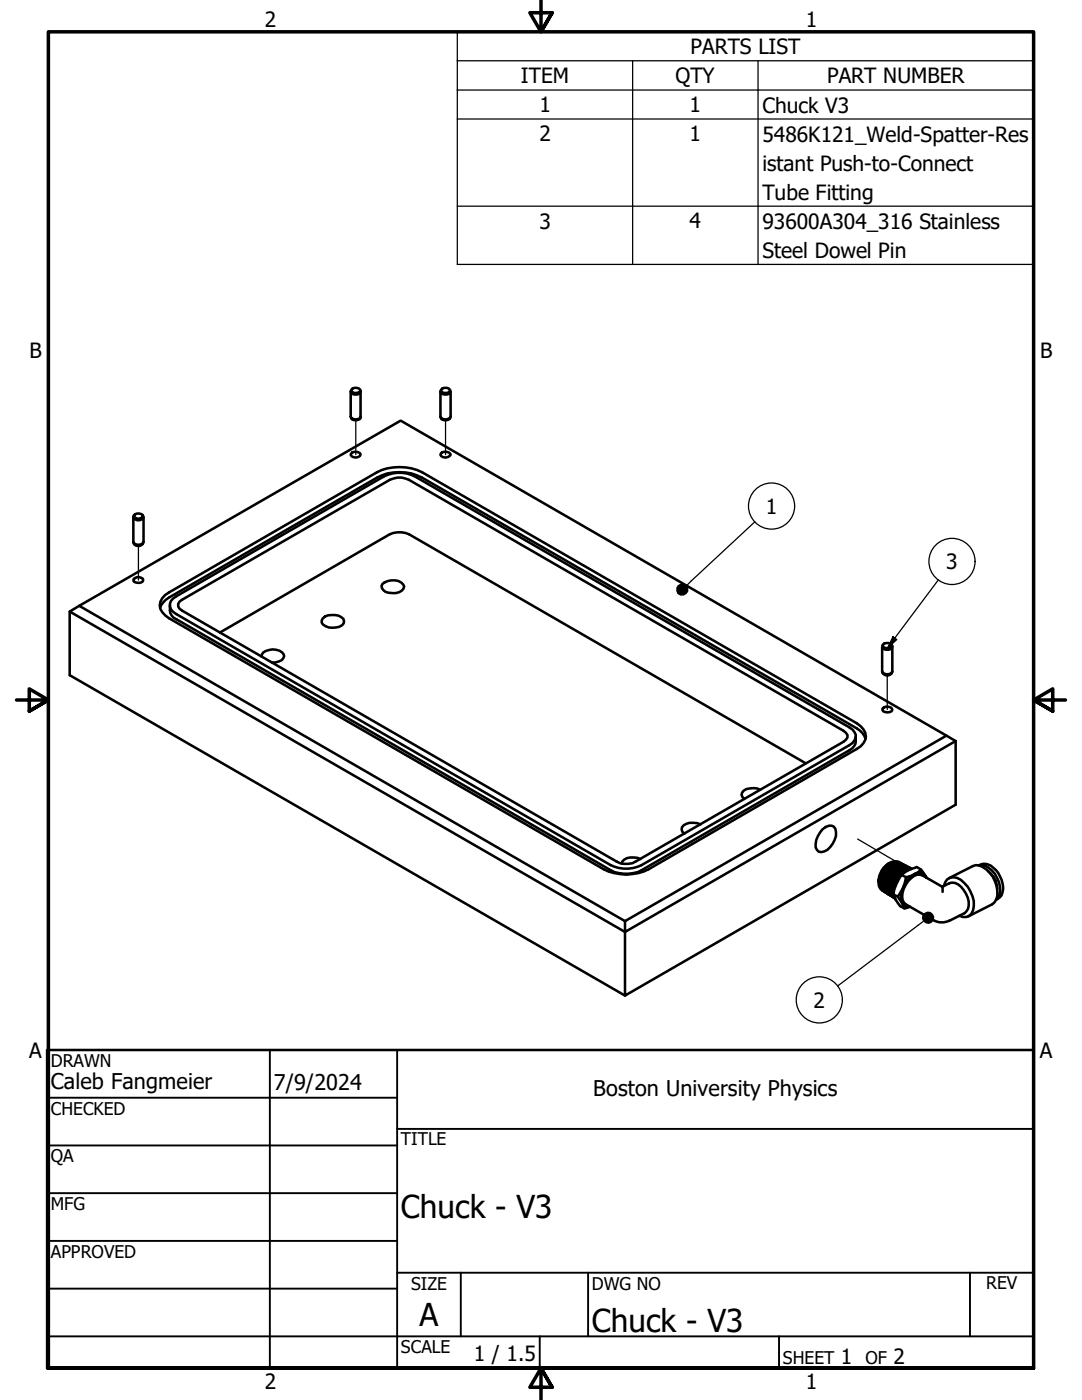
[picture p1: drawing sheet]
<svg xmlns="http://www.w3.org/2000/svg" width="216mm" height="279mm" viewBox="0 0 216 279" stroke-linecap="round" stroke-linejoin="round" font-family="sans-serif">
<!-- layer: Tweak Trail (ANSI) -->
<path d="M71 83.9v6.8M88.9 83.9v6.8M27.6 109v6.8M177 134.8v6.8M171.1 167.4l7.7 4.6" fill="none" stroke="#000" stroke-width=".25"/>
<!-- layer: Visible (ANSI) -->
<g fill="none" stroke="#000" stroke-width=".51">
<path d="M70 78.2v4.9a1.11 1.11 0 0 0 1.9 0v-4.9M70.1 77.9l-.1 .2a1.18 1.18 0 0 0 1.9 .3v-.5M70.1 77.8a1.17 1.17 0 0 1 1.8 0v.2a1.2 1.2 0 0 1-1.8 0zM87.9 78.2v4.9a1.16 1.16 0 0 0 2 0v-4.9M88 77.9l-.1 .2a1.18 1.18 0 0 0 2 .3l-.1-.5M88 77.8a1.17 1.17 0 0 1 1.8 0v.2a1.17 1.17 0 0 1-1.8 0zM70 83.2a1.04 1.04 0 0 0 1 .7 1.04 1.04 0 0 0 .9-.7M70 90.6a1.16 1.16 0 0 1 1.9 .1 1.16 1.16 0 0 1-1.9 .1zM87.9 83.2a1.04 1.04 0 0 0 1 .7 1.04 1.04 0 0 0 1-.7M87.9 90.6a1.24 1.24 0 0 1 2 .1 1.22 1.22 0 0 1-2 .1zM26.6 108.3a1.04 1.04 0 0 0 1 .7 1.04 1.04 0 0 0 1-.7M26.6 103.3v4.8a1.16 1.16 0 0 0 2 0v-4.8"/>
<path d="M26.7 115.6a1.29 1.29 0 0 1 1.8-.1l.1 .3a1.25 1.25 0 0 1-2 .1zM26.7 102.9l-.1 .2a1.15 1.15 0 0 0 2 .3l-.1-.5M26.7 102.8a1.33 1.33 0 0 1 1.8 0 .9 .9 0 0 1-.6 .7 .9 .9 0 0 1-.9-.2l-.3-.2zM33 118.7l42.2-24.5a10.4 10.4 0 0 1 9 0l86.7 50.1a3.1 3.1 0 0 1 1.8 3.3l-1 1.4-.8 .5-41.5 24a9.8 9.8 0 0 1-8.9 0l-86.8-50.1a3.1 3.1 0 0 1-1.7-3.3zM34.5 119.4l42.1-24.3a6.8 6.8 0 0 1 6.1 0l86.8 50.1a1.87 1.87 0 0 1 1.3 1.7 1.87 1.87 0 0 1-1.3 1.8l-41.5 24a7 7 0 0 1-6.1 0l-86.7-50.1a1.8 1.8 0 0 1-.7-3.2zM76.3 116.5a3.2 3.2 0 0 1 4.2 .1 1.05 1.05 0 0 1-.8 1.6 4.5 4.5 0 0 1-2.8-.1 1.08 1.08 0 0 1-.6-1.6zM13.9 122v12.7l110.8 64M15.8 120.9l64.1-37 108.9 62.9-64.1 37zM15.8 120.9l-1.9 1.1 110.8 64v12.7l66-38.1v-12.7M31.9 121.3a4 4 0 0 1 1.8-2l41.5-24a9.8 9.8 0 0 1 9 0l86.7 50.1a3.8 3.8 0 0 1 1.8 2M33.9 120.8a2.33 2.33 0 0 0 1.3 2.8l86.7 50.1a7 7 0 0 0 6.1 0l41.5-24a2.39 2.39 0 0 0 1.3-2.8M35.8 120.1l42-24.3a4.2 4.2 0 0 1 3.8 0l86.7 50.1a1.13 1.13 0 0 1 .8 1 1.13 1.13 0 0 1-.8 1.1l-41.5 24a4 4 0 0 1-3.7 0l-86.8-50.1a1.09 1.09 0 0 1-.5-1.8z"/>
<path d="M43.9 126.2l33.9-19.6a4.8 4.8 0 0 1 3.8 0l79.2 45.7M52.2 131.1a1.4 1.4 0 0 1 1.5-1.4 2.31 2.31 0 0 1 3 1.2 1.73 1.73 0 0 1-1.8 1.3h-.7M64.4 123.4a3.2 3.2 0 0 1 4.1 .1l.1 .5a1.44 1.44 0 0 1-1.5 1.2 2.67 2.67 0 0 1-2.9-.9v-.5zM176 129.1v4.9a1.17 1.17 0 0 0 2.1 0v-4.9M176.1 134.1a1.04 1.04 0 0 0 1 .7 1.04 1.04 0 0 0 1-.7M176.1 128.7v.6a1.15 1.15 0 0 0 2-.3l-.2-.3M176.1 128.7a1.17 1.17 0 0 1 1.8 0v.3a1.17 1.17 0 0 1-1.8 0zM151.7 157.6a3.5 3.5 0 0 0-3.3 .2l-.4 .8 .5 .8M176.1 141.4a1.2 1.2 0 0 1 2 .3 1.25 1.25 0 0 1-2 0zM188.8 146.8l1.9 1.1M190.7 147.9l-66 38.1v-2.2M127.8 171.4a3.1 3.1 0 0 0-3.6 .5l-.2 .4"/>
<path d="M139.8 164.5a2.99 2.99 0 0 0-3.7 .6v.9l.5 .4M164.1 165.5a1.54 1.54 0 0 1 2.6-.1 4 4 0 0 1-2.2 4.5 1.12 1.12 0 0 1-1.7-.8 4.5 4.5 0 0 1 1.3-3.6zM175.3 175.6v.2v-.2M177 173a4 4 0 0 0-1.2 2.1M177.5 173.2a4.6 4.6 0 0 0-1.2 2.1M177.5 172.2a4.2 4.2 0 0 0-2.2 3.9M177.9 173.4l-.4 .5-.8 1.7M178.2 178.5l.9 .4M178.3 178.4a5.1 5.1 0 0 1 2.9-5h.7a3.5 3.5 0 0 0-3.3 2.8 3.3 3.3 0 0 0-.2 2.8M178.4 173.7l-.5 .4-.8 1.7M178.7 172a3.2 3.2 0 0 0-2.9 2.3 2.5 2.5 0 0 0 .3 3.4M178.8 173.9l-.4 .5-.9 1.7"/>
<path d="M179.2 174.2a3.9 3.9 0 0 0-1.2 2.1M179.5 172.1h-.1a2.16 2.16 0 0 0-2.4 .9 4.3 4.3 0 0 0-1.2 4.3l.6 .6M179.6 172.2a1.92 1.92 0 0 0-2.5 .8 4.4 4.4 0 0 0-1.1 4.5l.6 .5M179.6 174.4a4.6 4.6 0 0 0-1.2 2.2M179.9 172.3h-.1a2.1 2.1 0 0 0-2.4 1 4.5 4.5 0 0 0-1.2 4.2l.6 .7M180 174.6l.8 .5M180.1 172.5a1.92 1.92 0 0 0-2.6 .7 4.9 4.9 0 0 0-1.3 4.1l.5 .8 .3 .2M180.3 172.6a1.62 1.62 0 0 0-2.1 .5 4.9 4.9 0 0 0-1.5 4.7l.5 .6M180.5 172.7a1.92 1.92 0 0 0-2.5 .8 4.3 4.3 0 0 0-1.2 4.5l.6 .6M180.8 172.8h-.1a2.28 2.28 0 0 0-2.5 .9 4.2 4.2 0 0 0-.9 4.7l.4 .4M181 172.9a2.05 2.05 0 0 0-2.6 .8 4.4 4.4 0 0 0-1.2 4.6l.7 .5M181.3 173a2.56 2.56 0 0 0-3 1.5 3.8 3.8 0 0 0-.6 4.2l.4 .3"/>
<path d="M181.4 173.2a1.52 1.52 0 0 0-2.1 .3 4.6 4.6 0 0 0-1.6 5.1l.6 .5M181.7 173.3v-.1a3 3 0 0 0-3.3 2.1 3.7 3.7 0 0 0-.2 3.7l.4 .3M181.9 173.4a1.97 1.97 0 0 0-2.6 .7 4.6 4.6 0 0 0-1.2 4.6l.1 .4 .4 .2M183.8 173.5l-.9-.5a5.3 5.3 0 0 0-4 3.4 3.1 3.1 0 0 0 .4 4.1l.3 .3 .9 .5M184.7 174.9l-.4-.5a2.1 2.1 0 0 0-2.4 .5 5.5 5.5 0 0 0-2.1 4.7 1.32 1.32 0 0 0 1.7 1.3M184.7 174.9l-.9-1.4-1.3 .9-1.7 .7a7.6 7.6 0 0 1-1.7 3.8l.9 1.4 .5 1 1-.3M184.7 174.9l.1 .2M184.7 174.9l.1 .3M188 177l1.4-.7a2.34 2.34 0 0 1 2.9 1.3 3.6 3.6 0 0 1 .5 4.3l-.3 .3-3.1 1.6M188 177l.1 1M188 177l-4-2.3a1.92 1.92 0 0 0-2.3 .6 4.9 4.9 0 0 0-1.6 4.3l.6 .9 5.5 3.1a3.4 3.4 0 0 0 3.2 .1M188.3 176.8a2 2 0 0 1 1.3-1.6 2 2 0 0 1 2.1 .4 5.7 5.7 0 0 1 2.2 6.7 1.8 1.8 0 0 1-2.5 .5"/>
<path d="M189.4 175.3l4.7-2.5a2.45 2.45 0 0 1 2.7 .7 6 6 0 0 1 2 6l-.4 .6-.4 .4-4.8 2.4M197.2 173.9a4.6 4.6 0 0 1 1.8 3.5M198.8 179.5a3.6 3.6 0 0 0 .1-4.3 4.3 4.3 0 0 0-3-2.5h-.6a2.27 2.27 0 0 1 2.9 .5 5 5 0 0 1 1.6 5.5l-1 .9"/>
</g>
<!-- layer: Symbol (ANSI) -->
<g fill="none" stroke="#000" stroke-width=".25">
<path d="M91.2 12.1v-5.7h115v5.7M91.2 12.1h115v5.9M91.2 12.1v40.7h115v-34.8M91.2 18h115M126.2 12.1v40.7M151.3 12.1v40.7M91.2 23.7h115M91.2 41.1h115M150.6 104.1l-13.6 12.7M187.3 115.7l-10.2 13.6M178.2 127.1l.7 .5-1.8 1.7zM184.2 183.9l-17.1 12.9"/>
<circle cx="154" cy="101" r="4.6"/>
<circle cx="190" cy="112" r="4.6"/>
<circle cx="163.5" cy="199.5" r="4.6"/>
</g>
<!-- layer: Border (ANSI) -->
<path d="M107.9 0v6.4l-2.2-3.9h4.5l-2.3 3.9 2.3-3.9M3.3 139.7h6.4l-3.9-2.2v4.4l3.9-2.2-3.9 2.2M212.6 139.7h-6.4l3.9-2.2v4.4l-3.9-2.2 3.9 2.2M9.7 273v-266.6h196.5v266.6h-196.5h196.5M110.2 276.9l-2.3-3.9 2.3 3.9h-4.5l2.2-3.9v6.4" fill="none" stroke="#000" stroke-width=".7"/>
<!-- layer: Title (ANSI) -->
<g fill="none" stroke="#000" stroke-width=".38">
<path d="M9.4 219.1h69.8M53.8 209.5v63.5M79.2 209.5v63.5M9.4 228.6h69.8M9.4 238.1h69.8M79.2 225.3h127M9.4 247.6h69.8M9.4 257.2h69.8M79.2 254h127M91.9 254v12.7M117.3 254v12.7M193.5 254v12.7"/>
<path d="M9.4 266.7h196.8M107.7 266.7v6.3M155.4 266.7v6.3"/>
</g>
<path d="M9.4 209.5h196.8v63.5h-196.8z" fill="none" stroke="#000" stroke-width=".51"/>
<!-- layer: Symbol (ANSI) -->
<g fill="#000">
<path d="M178.2 127.1l.7 .5-1.8 1.7z"/>
<circle cx="136.1" cy="117.7" r="1.27"/>
<circle cx="185.2" cy="183.2" r="1.25"/>
</g>
<g font-size="6.3">
<text x="80" y="243.1">Chuck - V3</text>
<text x="83.7" y="264.5">A</text>
<text x="118.1" y="265.8">Chuck - V3</text>
</g>
<g font-size="4.3">
<text x="10.2" y="217.4">Caleb Fangmeier</text>
<text x="54.6" y="217.6">7/9/2024</text>
<text x="118.4" y="218.6">Boston University Physics</text>
</g>
<g font-size="4.2">
<text x="52.8" y="5.3">2</text>
<text x="160.8" y="5.3">1</text>
<text x="137.8" y="10.8">PARTS LIST</text>
<text x="103.9" y="16.6">ITEM</text>
<text x="134.8" y="16.6">QTY</text>
<text x="165" y="16.6">PART NUMBER</text>
<text x="107.6" y="22.4">1</text>
<text x="137.6" y="22.4">1</text>
<text x="152.1" y="22.5">Chuck V3</text>
<text x="107.6" y="28.2">2</text>
<text x="137.6" y="28.2">1</text>
<text x="152.1" y="28.3">5486K121_Weld-Spatter-Res</text>
<text x="152.1" y="34">istant Push-to-Connect</text>
<text x="152.1" y="39.9">Tube Fitting</text>
<text x="107.6" y="45.7">3</text>
<text x="137.6" y="45.6">4</text>
<text x="152.1" y="45.7">93600A304_316 Stainless</text>
<text x="152.1" y="51.5">Steel Dowel Pin</text>
<text x="5.9" y="71.4">B</text>
<text x="207.6" y="71.4">B</text>
<text x="152.8" y="102.6">1</text>
<text x="188.8" y="113.6">3</text>
<text x="162.3" y="201.1">2</text>
<text x="5.8" y="211.1">A</text>
<text x="207.5" y="211.1">A</text>
<text x="94.6" y="271.7">1 / 1.5</text>
<text x="167.8" y="272.2">1</text>
<text x="178.3" y="272.2">2</text>
<text x="52.8" y="277.1">2</text>
<text x="160.8" y="277.1">1</text>
</g>
<g font-size="3.5">
<text x="10.2" y="212.9">DRAWN</text>
<text x="10.2" y="222.4">CHECKED</text>
<text x="10.2" y="232">QA</text>
<text x="80" y="228.6">TITLE</text>
<text x="10.2" y="241.5">MFG</text>
<text x="10.2" y="251">APPROVED</text>
<text x="82" y="257.4">SIZE</text>
<text x="118.1" y="257.4">DWG NO</text>
<text x="196.8" y="257.3">REV</text>
<text x="80" y="270.1">SCALE</text>
<text x="156.2" y="272.2">SHEET</text>
<text x="172.7" y="272.2">OF</text>
</g>
</svg>
